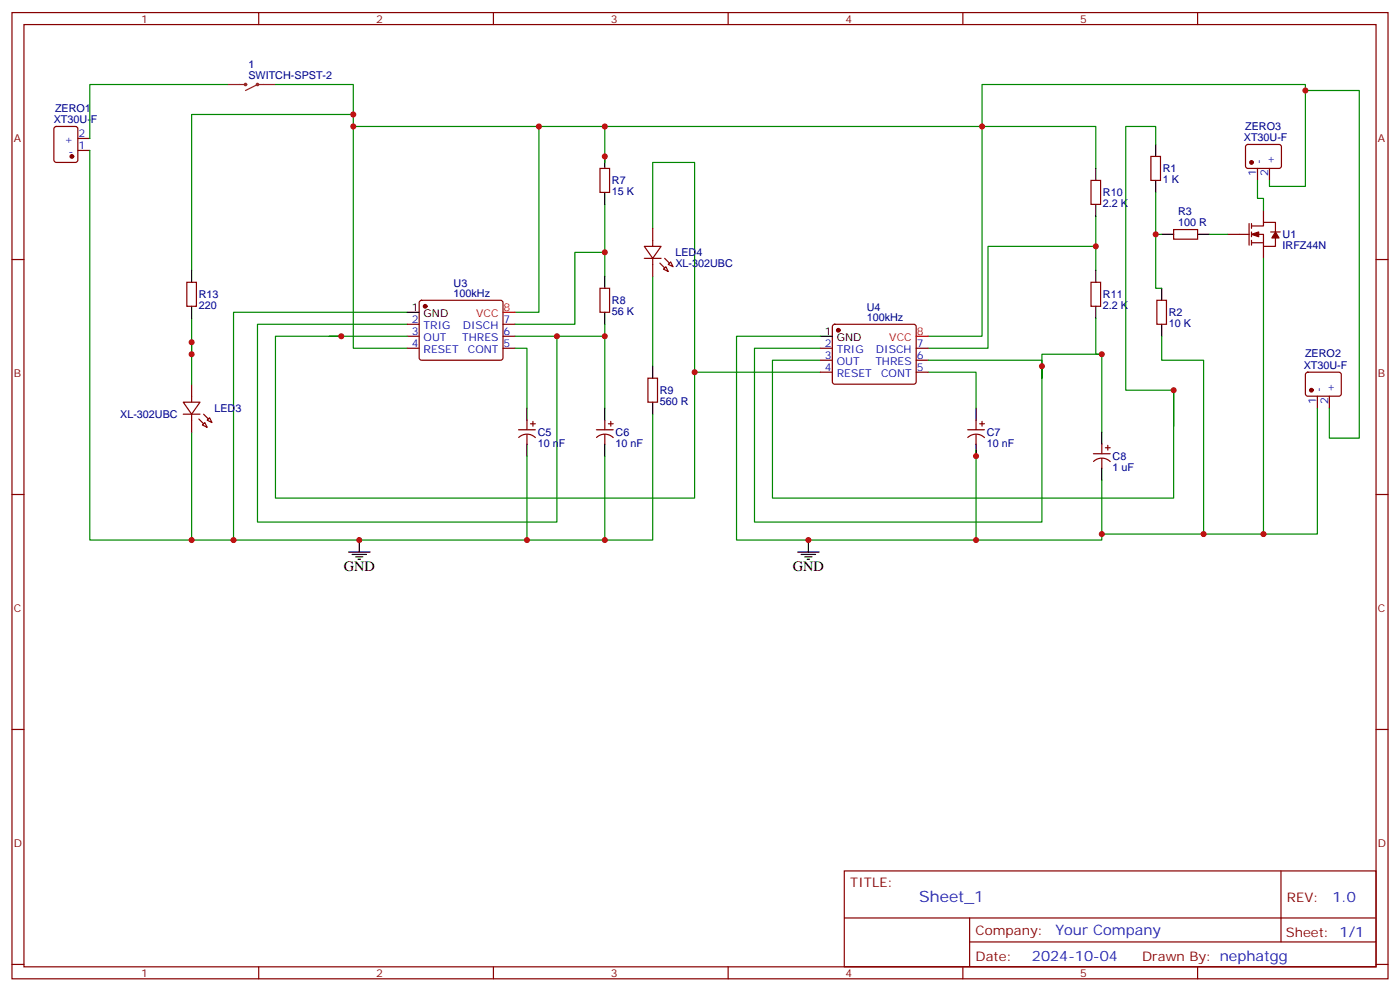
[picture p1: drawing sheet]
<svg xmlns="http://www.w3.org/2000/svg" width="412mm" height="292mm" viewBox="0 0 412 292" stroke-linecap="round" stroke-linejoin="round" font-family="sans-serif">
<g fill="none" stroke="#870000" stroke-width=".35">
<path d="M3.5 3.7h405.4v284.3h-405.4zM7.1 7.2h398.2v277.3h-398.2zM76.2 3.7v3.5M145.3 3.7v3.5M214.5 3.7v3.5M283.6 3.7v3.5M352.8 3.7v3.5M16.1 37.4l.5-.2h5.6l.7 .4v9.5l-.4 .6-5.9 .1-.7-.5v-9.4zM22.9 44.3h3.6M22.9 40.7h3.6M176.7 49.6h2.9v7h-2.9zM321.4 53.1h2.8v7h-2.8z"/>
<path d="M339 46h2.8v7.1h-2.8zM367.1 42.7l.5-.2 9.4 .1 .5 .6-.1 5.9-.6 .5-9.5-.1-.4-.6v-5.7zM370.4 49.6v3.5M373.9 49.6v3.5M3.5 76.4h3.6M189.8 72.5h4.9l-2.4 3.5zM189.8 76h4.9M192.3 67.2v5.3M192.3 76v5.3M195.4 79.2l.7-.7 .7 1.4zM196.8 77.8l.8-.7 .7 1.4zM345.7 67.6h7.1v2.8h-7.1z"/>
<path d="M361.6 69h6.3M367.9 65.8v6.3M368.7 69h3.5v3.5h3.5v-2.5M368.7 66.5h3.5v-1.1h3.5v2.9M368.7 65.8v1.4M368.7 68.3v1.4M368.7 70.7v1.4M368.7 71.4h3.5M372.2 61.9v3.5M372.2 72.5v3.5M374.3 68.3h2.8M405.3 76.4h3.6"/>
<path d="M55 83.1h2.9v7h-2.9zM119.9 95.4h3.6M119.9 99h3.6M123.7 88.6l.5-.2h23.3l.5 .2 .2 .5-.1 16.5-.6 .4-23.6-.1-.4-.6v-16.2zM148.2 95.4h3.5M148.2 99h3.5M176.7 84.8h2.9v7.1h-2.9zM245.4 95.6l.5-.2h23.3l.5 .2 .2 .5-.1 16.5-.6 .5-23.6-.1-.4-.6v-16.3zM321.4 83.1h2.8v7h-2.8zM340.8 88.4h2.8v7h-2.8zM54 118.4h4.9l-2.5 3.5zM56.4 113.1v5.3"/>
<path d="M119.9 102.5h3.6M148.2 102.5h3.5M190.9 111.3h2.8v7.1h-2.8zM241.7 102.5h3.5M241.7 106h3.5M241.7 109.5h3.5M269.9 102.5h3.5M269.9 106h3.5M269.9 109.5h3.5M384.8 109.7l.4-.2 9.5 .1 .4 .6-.1 6-.6 .4-9.4-.1-.5-.6v-5.7zM388.1 116.6v3.5M391.6 116.6v3.5"/>
<path d="M54 121.9h4.9M56.4 121.9v5.3M59.6 125.1l.7-.7 .7 1.4zM61.7 122.9l.7 1.5-1.4-.8zM152.8 126.5h4.9M152.8 128.7a3.5 3.5 0 0 1 4.9 .1M155.2 123.6v2.9M155.2 127.9v2.8M156.3 124.7h1.4M157 124v1.4M175.7 126.5h4.9M175.7 128.7a3.5 3.5 0 0 1 4.9 .1"/>
<path d="M178.2 123.6v2.9M178.2 127.9v2.8M179.2 124.7h1.4M179.9 124v1.4M285 126.5h5M285.1 128.7a3.5 3.5 0 0 1 4.9 .1M287.5 123.6v2.9M287.5 127.9v2.8M288.6 124.7h1.4M289.3 124v1.4M322.1 133.5h4.9M322.1 135.8a3.5 3.5 0 0 1 4.9 0"/>
<path d="M324.6 130.7v2.8M324.6 134.9v2.9M325.6 131.8h1.4M326.3 131.1v1.4M3.5 145.5h3.6M405.3 145.5h3.6M3.5 214.7h3.6M405.3 214.7h3.6M248.7 256.3h156.6v28.2h-156.6zM377.3 256.3v20.9M248.7 270.1h156.5M285.6 277.2h119.6"/>
<path d="M285.6 270.1v14.2M3.5 283.8h3.6M76.2 284.5v3.5M145.3 284.5v3.5M214.5 284.5v3.5M283.6 284.5v3.5M352.8 284.5v3.5M405.3 283.8h3.6"/>
</g>
<g fill="none" stroke="#000" stroke-width=".35">
<path d="M178.2 46v3.6M178.2 56.6v3.5M322.8 49.6v3.5M340.4 42.5v3.5M340.4 53.1v3.5M56.4 79.6v3.5M322.8 60.1v3.6M322.8 79.6v3.5M342.2 69h3.5M352.8 69h3.5M56.4 90.1v3.6M119.9 91.9h3.6"/>
<path d="M178.2 81.3v3.5M178.2 91.9v3.5M241.7 99h3.5M322.8 90.1v3.6M342.2 84.8v3.6M342.2 95.4v3.6M192.3 107.8v3.5M192.3 118.4v3.5M155.2 120.1v3.5M155.2 130.7v3.5M178.2 120.1v3.5M178.2 130.7v3.5"/>
<path d="M287.5 120.1v3.5M287.5 130.7v3.5M324.6 127.2v3.5M324.6 137.8v3.5M105.8 158.9v3.6M238.1 158.9v3.6M102.7 162.5h6.3M103.7 163.2h4.2M104.8 163.9h2.1M105.5 164.6h.7M234.9 162.5h6.4M236 163.2h4.2"/>
<path d="M237.1 163.9h2.1M237.8 164.6h.7"/>
</g>
<g fill="#870000" stroke="#870000" stroke-width=".35">
<path d="M58.6 123.3l1.4 1.4z"/>
<path d="M60 121.9l1.4 1.4z"/>
<path d="M194.4 77.4l1.4 1.4z"/>
<path d="M195.8 76l1.4 1.4z"/>
<path d="M375.7 68.3l1.1 1.7h-2.2z"/>
<path d="M368.7 69l2.1-.7v1.4z"/>
<circle cx="368.7" cy="47.8" r=".53"/>
<circle cx="21.2" cy="46" r=".53"/>
<circle cx="125.2" cy="90.1" r=".53"/>
<circle cx="246.9" cy="97.2" r=".53"/>
<circle cx="386.3" cy="114.8" r=".53"/>
</g>
<g fill="none" stroke="#8c2424" stroke-width=".35">
<path d="M67 24.9h5.3M75.8 24.9l-3.5 1.7M76.2 24.9h4.9"/>
<circle cx="72.3" cy="24.9" r=".35"/>
<circle cx="75.8" cy="24.9" r=".35"/>
</g>
<g fill="none" stroke="#008700" stroke-width=".35">
<path d="M67 24.9h-40.5v15.8M81.1 24.9h23v77.6h15.8M104.1 37.2h74.1v10.6M104.1 33.7h-47.7v45.9M158.7 37.2v54.7h-7M178.2 37.2h144.6v12.4M384.5 26.6h15.9v102.3h-8.8v-8.8M26.5 44.3v114.6h42.3M340.4 42.5v-5.3h-8.8v77.6h14.1M340.4 56.6v28.2h1.8M370.4 53.1v5.3h1.8v3.5M373.9 53.1v1.8h10.6v-30h-95.2v74.1h-15.9"/>
<path d="M178.2 60.1v14.2M192.3 67.2v-19.4h12.3v61.7M322.8 63.7v15.9M322.8 72.5h-31.8v30h-17.6M340.4 69h1.8M356.3 69h5.3M372.2 76v81.2h-17.7M56.4 93.7v10.5M97 99h3.5h-19.4v47.6h123.5v-37.1h37.1M100.5 99h19.4M119.9 91.9h-51.1v67h86.4v-24.7M119.9 95.4h-44.1v58.2h88.2v-54.6h-12.3"/>
<path d="M178.2 95.4v3.6h-14.2M178.2 99v21.1M178.2 81.3v-7h-8.9v21.1h-17.6M192.3 81.3v26.5M241.7 99h-24.7v59.9h70.5v-26.4M322.8 93.7v10.5h1.8M342.2 99v7h12.3v51.2h-29.9M56.4 100.7v12.4M151.7 102.5h3.5v17.6M241.7 102.5h-19.5v51.1h84.7v-45.8v3.5M241.7 106h-14.2v40.6h118.2v-31.8v10.6M273.4 109.5h14.1v10.6"/>
<path d="M273.4 106h33.5v1.8v-3.6h17.7v23M56.4 127.2v31.7M178.2 134.2v24.7h-23M192.3 121.9v37h-14.1M388.1 120.1v37.1h-15.9M324.6 141.3v17.6h-37.1"/>
</g>
<path d="M148.2 91.9h3.5M269.9 99h3.5" fill="none" stroke="#f00" stroke-width=".35"/>
<g fill="#c00">
<circle cx="68.8" cy="158.9" r=".88"/>
<circle cx="56.4" cy="158.9" r=".88"/>
<circle cx="105.8" cy="158.9" r=".88"/>
<circle cx="164" cy="99" r=".88"/>
<circle cx="178.2" cy="99" r=".88"/>
<circle cx="155.2" cy="158.9" r=".88"/>
<circle cx="178.2" cy="74.3" r=".88"/>
<circle cx="104.1" cy="37.2" r=".88"/>
<circle cx="104.1" cy="33.7" r=".88"/>
<circle cx="158.8" cy="37.2" r=".88"/>
<circle cx="178.2" cy="158.9" r=".88"/>
<circle cx="204.6" cy="109.5" r=".88"/>
<circle cx="324.6" cy="104.2" r=".88"/>
<circle cx="178.2" cy="37.2" r=".88"/>
<circle cx="289.3" cy="37.2" r=".88"/>
<circle cx="322.8" cy="72.5" r=".88"/>
<circle cx="100.5" cy="99" r=".88"/>
<circle cx="178.2" cy="46" r=".88"/>
<circle cx="287.5" cy="134.2" r=".88"/>
<circle cx="56.4" cy="100.7" r=".88"/>
<circle cx="56.4" cy="104.2" r=".88"/>
<circle cx="306.9" cy="107.8" r=".88"/>
<circle cx="238.1" cy="158.9" r=".88"/>
<circle cx="287.5" cy="158.9" r=".88"/>
<circle cx="345.7" cy="114.8" r=".88"/>
<circle cx="324.6" cy="157.2" r=".88"/>
<circle cx="340.4" cy="69" r=".88"/>
<circle cx="354.5" cy="157.2" r=".88"/>
<circle cx="372.2" cy="157.2" r=".88"/>
<circle cx="384.5" cy="26.6" r=".88"/>
</g>
<text font-size="4.6" fill="#00f" x="270.8" y="265.3">Sheet_1</text>
<g font-size="4.2">
<text x="101.2" y="168.1">GND</text>
<text x="233.5" y="168.1">GND</text>
</g>
<g font-size="4.2" fill="#00f">
<text x="392.5" y="265.6">1.0</text>
<text x="310.9" y="275.1">Your Company</text>
<text x="304" y="282.9">2024-10-04</text>
</g>
<g font-size="3.9" fill="#800">
<text x="250.5" y="260.9">TITLE:</text>
<text x="379.1" y="265.6">REV:</text>
<text x="287.4" y="275.1">Company:</text>
<text x="378.7" y="275.7">Sheet: 1/1</text>
<text x="287.4" y="282.8">Date:</text>
<text x="336.4" y="282.8">Drawn By: nephatgg</text>
</g>
<g font-size="3.2" fill="#800">
<text x="41.6" y="6.7">1</text>
<text x="110.8" y="6.7">2</text>
<text x="179.9" y="6.7">3</text>
<text x="249.1" y="6.7">4</text>
<text x="318.2" y="6.7">5</text>
<text x="4.1" y="41.8">A</text>
<text x="405.9" y="41.8">A</text>
<text x="4.1" y="110.9">B</text>
<text x="405.9" y="110.9">B</text>
<text x="4.1" y="180.1">C</text>
<text x="405.9" y="180.1">C</text>
<text x="4.1" y="249.2">D</text>
<text x="405.9" y="249.2">D</text>
<text x="41.6" y="287.5">1</text>
<text x="110.8" y="287.5">2</text>
<text x="179.9" y="287.5">3</text>
<text x="249.1" y="287.5">4</text>
<text x="318.2" y="287.5">5</text>
</g>
<g font-size="3.2" fill="#000080">
<text x="73.2" y="23.1">SWITCH-SPST-2</text>
<text x="73.2" y="19.9">1</text>
<text x="16.2" y="33">ZERO1</text>
<text x="15.9" y="36.2">XT30U-F</text>
<text x="366.4" y="41.5">XT30U-F</text>
<text x="366.8" y="38.2">ZERO3</text>
<text x="342.5" y="54">1 K</text>
<text x="342.5" y="50.7">R1</text>
<text x="180.3" y="57.5">15 K</text>
<text x="180.3" y="54.2">R7</text>
<text x="324.9" y="57.7">R10</text>
<text x="324.9" y="61.1">2.2 K</text>
<text x="347" y="63.2">R3</text>
<text x="347" y="66.5">100 R</text>
<text x="377.8" y="70">U1</text>
<text x="199" y="75.3">LED4</text>
<text x="377.8" y="73.3">IRFZ44N</text>
<text x="199" y="78.7">XL-302UBC</text>
<text x="58.6" y="87.7">R13</text>
<text x="133.6" y="87.3">100kHz</text>
<text x="133.6" y="84.3">U3</text>
<text x="180.3" y="89.5">R8</text>
<text x="324.9" y="87.7">R11</text>
<text x="58.6" y="91">220</text>
<text x="180.3" y="92.8">56 K</text>
<text x="255.3" y="94.4">100kHz</text>
<text x="255.3" y="91.4">U4</text>
<text x="324.9" y="91">2.2 K</text>
<text x="344.3" y="93">R2</text>
<text x="344.3" y="96.3">10 K</text>
<text x="384.4" y="105.2">ZERO2</text>
<text x="384" y="108.5">XT30U-F</text>
<text x="194.4" y="119.3">560 R</text>
<text x="194.4" y="115.9">R9</text>
<text x="35.4" y="123">XL-302UBC</text>
<text x="63.1" y="121.2">LED3</text>
<text x="158.4" y="131.6">10 nF</text>
<text x="158.4" y="128.3">C5</text>
<text x="181.3" y="131.6">10 nF</text>
<text x="181.3" y="128.3">C6</text>
<text x="290.7" y="131.6">10 nF</text>
<text x="290.7" y="128.3">C7</text>
<text x="327.7" y="135.3">C8</text>
<text x="327.7" y="138.7">1 uF</text>
</g>
<g font-size="3.2" fill="#00f">
<text x="23.1" y="40.4">2</text>
<text x="19" y="42.2">+</text>
<text x="20.2" y="45.7">-</text>
<text x="23.1" y="43.9">1</text>
<text x="370.1" y="51.8" transform="rotate(-90 370.1 51.8)">1</text>
<text x="371.8" y="48.3" transform="rotate(-90 371.8 48.3)">-</text>
<text x="373.6" y="51.8" transform="rotate(-90 373.6 51.8)">2</text>
<text x="375.4" y="48.3" transform="rotate(-90 375.4 48.3)">+</text>
<text x="121.3" y="95.1">2</text>
<text x="148.3" y="95.1">7</text>
<text x="121.3" y="98.6">3</text>
<text x="124.8" y="96.8">TRIG</text>
<text x="124.8" y="100.4">OUT</text>
<text x="136.1" y="100.4">THRES</text>
<text x="136.3" y="96.8">DISCH</text>
<text x="148.3" y="98.6">6</text>
<text x="121.3" y="102.1">4</text>
<text x="124.8" y="103.9">RESET</text>
<text x="137.8" y="103.9">CONT</text>
<text x="148.3" y="102.1">5</text>
<text x="243" y="102.1">2</text>
<text x="243" y="105.7">3</text>
<text x="246.5" y="103.9">TRIG</text>
<text x="246.5" y="107.4">OUT</text>
<text x="257.8" y="107.4">THRES</text>
<text x="258" y="103.9">DISCH</text>
<text x="270.1" y="105.7">6</text>
<text x="270.1" y="102.1">7</text>
<text x="243" y="109.2">4</text>
<text x="246.5" y="110.9">RESET</text>
<text x="259.5" y="110.9">CONT</text>
<text x="270.1" y="109.2">5</text>
<text x="387.7" y="118.8" transform="rotate(-90 387.7 118.8)">1</text>
<text x="389.5" y="115.3" transform="rotate(-90 389.5 115.3)">-</text>
<text x="391.2" y="118.8" transform="rotate(-90 391.2 118.8)">2</text>
<text x="393" y="115.3" transform="rotate(-90 393 115.3)">+</text>
</g>
<g font-size="3.2">
<text x="121.3" y="91.5">1</text>
<text x="124.8" y="93.3">GND</text>
<text x="243" y="98.6">1</text>
<text x="246.5" y="100.4">GND</text>
</g>
<g font-size="3.2" fill="#f00">
<text x="140.3" y="93.3">VCC</text>
<text x="148.3" y="91.5">8</text>
<text x="262" y="100.4">VCC</text>
<text x="270.1" y="98.6">8</text>
</g>
</svg>
